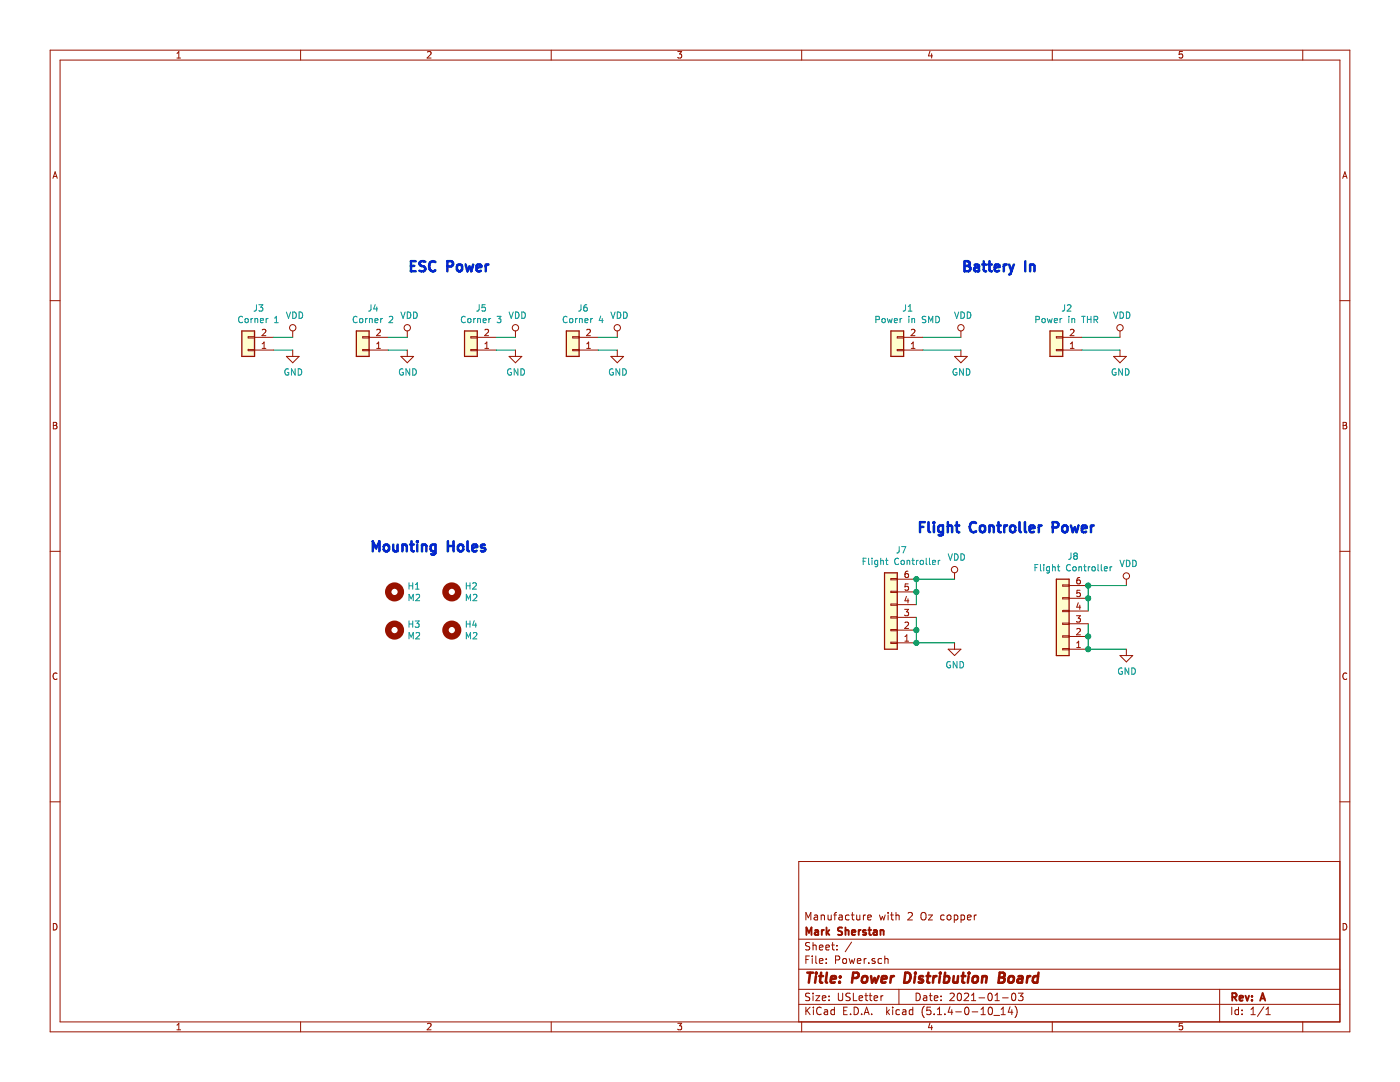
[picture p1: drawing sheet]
EESchema Schematic File Version 4
EELAYER 30 0
EELAYER END
$Descr USLetter 11000 8500
encoding utf-8
Sheet 1 1
Title "Power Distribution Board"
Date "2021-01-03"
Rev "A"
Comp "Mark Sherstan"
Comment1 "Manufacture with 2 Oz copper"
Comment2 ""
Comment3 ""
Comment4 ""
$EndDescr
$Comp
L Connector_Generic:Conn_01x02 J1
U 1 1
P 7050 2750
F 0 "J1" H 6968 2425 50  0000 C CNN
F 1 "Power in SMD" H 6968 2516 50  0000 C CNN
F 2 "Custom:SMD-Power" H 7050 2750 50  0001 C CNN
F 3 "~" H 7050 2750 50  0001 C CNN
	1    7050 2750
	-1   0    0    1   
$EndComp
$Comp
L Connector_Generic:Conn_01x06 J8
U 1 1
P 8350 4900
F 0 "J8" H 8268 4375 50  0000 C CNN
F 1 "Flight Controller" H 8268 4466 50  0000 C CNN
F 2 "Connector_JST:JST_GH_SM06B-GHS-TB_1x06-1MP_P1.25mm_Horizontal" H 8350 4900 50  0001 C CNN
F 3 "~" H 8350 4900 50  0001 C CNN
	1    8350 4900
	-1   0    0    1   
$EndComp
$Comp
L power:VDD #PWR014
U 1 1
P 8850 4600
F 0 "#PWR014" H 8850 4450 50  0001 C CNN
F 1 "VDD" H 8867 4773 50  0000 C CNN
F 2 "" H 8850 4600 50  0001 C CNN
F 3 "" H 8850 4600 50  0001 C CNN
	1    8850 4600
	1    0    0    -1  
$EndComp
Wire Wire Line
	8550 4800 8550 4700
Wire Wire Line
	8550 4700 8550 4600
Connection ~ 8550 4700
Wire Wire Line
	8550 4600 8850 4600
Connection ~ 8550 4600
Wire Wire Line
	8550 4900 8550 5000
Wire Wire Line
	8550 5000 8550 5100
Connection ~ 8550 5000
$Comp
L power:GND #PWR016
U 1 1
P 8850 5100
F 0 "#PWR016" H 8850 4850 50  0001 C CNN
F 1 "GND" H 8855 4927 50  0000 C CNN
F 2 "" H 8850 5100 50  0001 C CNN
F 3 "" H 8850 5100 50  0001 C CNN
	1    8850 5100
	1    0    0    -1  
$EndComp
Connection ~ 8550 5100
Wire Wire Line
	8550 5100 8850 5100
$Comp
L Mechanical:MountingHole H1
U 1 1
P 3100 4650
F 0 "H1" H 3200 4696 50  0000 L CNN
F 1 "M2" H 3200 4605 50  0000 L CNN
F 2 "MountingHole:MountingHole_2.2mm_M2_ISO14580_Pad" H 3100 4650 50  0001 C CNN
F 3 "~" H 3100 4650 50  0001 C CNN
	1    3100 4650
	1    0    0    -1  
$EndComp
$Comp
L Mechanical:MountingHole H2
U 1 1
P 3550 4650
F 0 "H2" H 3650 4696 50  0000 L CNN
F 1 "M2" H 3650 4605 50  0000 L CNN
F 2 "MountingHole:MountingHole_2.2mm_M2_ISO14580_Pad" H 3550 4650 50  0001 C CNN
F 3 "~" H 3550 4650 50  0001 C CNN
	1    3550 4650
	1    0    0    -1  
$EndComp
$Comp
L Mechanical:MountingHole H3
U 1 1
P 3100 4950
F 0 "H3" H 3200 4996 50  0000 L CNN
F 1 "M2" H 3200 4905 50  0000 L CNN
F 2 "MountingHole:MountingHole_2.2mm_M2_ISO14580_Pad" H 3100 4950 50  0001 C CNN
F 3 "~" H 3100 4950 50  0001 C CNN
	1    3100 4950
	1    0    0    -1  
$EndComp
$Comp
L Mechanical:MountingHole H4
U 1 1
P 3550 4950
F 0 "H4" H 3650 4996 50  0000 L CNN
F 1 "M2" H 3650 4905 50  0000 L CNN
F 2 "MountingHole:MountingHole_2.2mm_M2_ISO14580_Pad" H 3550 4950 50  0001 C CNN
F 3 "~" H 3550 4950 50  0001 C CNN
	1    3550 4950
	1    0    0    -1  
$EndComp
$Comp
L power:VDD #PWR01
U 1 1
P 7550 2650
F 0 "#PWR01" H 7550 2500 50  0001 C CNN
F 1 "VDD" H 7567 2823 50  0000 C CNN
F 2 "" H 7550 2650 50  0001 C CNN
F 3 "" H 7550 2650 50  0001 C CNN
	1    7550 2650
	1    0    0    -1  
$EndComp
$Comp
L power:GND #PWR07
U 1 1
P 7550 2750
F 0 "#PWR07" H 7550 2500 50  0001 C CNN
F 1 "GND" H 7555 2577 50  0000 C CNN
F 2 "" H 7550 2750 50  0001 C CNN
F 3 "" H 7550 2750 50  0001 C CNN
	1    7550 2750
	1    0    0    -1  
$EndComp
Wire Wire Line
	7250 2750 7550 2750
Wire Wire Line
	7550 2650 7250 2650
$Comp
L Connector_Generic:Conn_01x02 J4
U 1 1
P 2850 2750
F 0 "J4" H 2768 2425 50  0000 C CNN
F 1 "Corner 2" H 2768 2516 50  0000 C CNN
F 2 "Custom:Corner-Pad" H 2850 2750 50  0001 C CNN
F 3 "~" H 2850 2750 50  0001 C CNN
	1    2850 2750
	-1   0    0    1   
$EndComp
$Comp
L power:VDD #PWR04
U 1 1
P 3200 2650
F 0 "#PWR04" H 3200 2500 50  0001 C CNN
F 1 "VDD" H 3217 2823 50  0000 C CNN
F 2 "" H 3200 2650 50  0001 C CNN
F 3 "" H 3200 2650 50  0001 C CNN
	1    3200 2650
	1    0    0    -1  
$EndComp
$Comp
L power:GND #PWR010
U 1 1
P 3200 2750
F 0 "#PWR010" H 3200 2500 50  0001 C CNN
F 1 "GND" H 3205 2577 50  0000 C CNN
F 2 "" H 3200 2750 50  0001 C CNN
F 3 "" H 3200 2750 50  0001 C CNN
	1    3200 2750
	1    0    0    -1  
$EndComp
Wire Wire Line
	3050 2650 3200 2650
Wire Wire Line
	3200 2750 3050 2750
$Comp
L Connector_Generic:Conn_01x02 J3
U 1 1
P 1950 2750
F 0 "J3" H 1868 2425 50  0000 C CNN
F 1 "Corner 1" H 1868 2516 50  0000 C CNN
F 2 "Custom:Corner-Pad" H 1950 2750 50  0001 C CNN
F 3 "~" H 1950 2750 50  0001 C CNN
	1    1950 2750
	-1   0    0    1   
$EndComp
$Comp
L power:VDD #PWR03
U 1 1
P 2300 2650
F 0 "#PWR03" H 2300 2500 50  0001 C CNN
F 1 "VDD" H 2317 2823 50  0000 C CNN
F 2 "" H 2300 2650 50  0001 C CNN
F 3 "" H 2300 2650 50  0001 C CNN
	1    2300 2650
	1    0    0    -1  
$EndComp
$Comp
L power:GND #PWR09
U 1 1
P 2300 2750
F 0 "#PWR09" H 2300 2500 50  0001 C CNN
F 1 "GND" H 2305 2577 50  0000 C CNN
F 2 "" H 2300 2750 50  0001 C CNN
F 3 "" H 2300 2750 50  0001 C CNN
	1    2300 2750
	1    0    0    -1  
$EndComp
Wire Wire Line
	2150 2650 2300 2650
Wire Wire Line
	2300 2750 2150 2750
$Comp
L Connector_Generic:Conn_01x02 J5
U 1 1
P 3700 2750
F 0 "J5" H 3618 2425 50  0000 C CNN
F 1 "Corner 3" H 3618 2516 50  0000 C CNN
F 2 "Custom:Corner-Pad" H 3700 2750 50  0001 C CNN
F 3 "~" H 3700 2750 50  0001 C CNN
	1    3700 2750
	-1   0    0    1   
$EndComp
$Comp
L power:VDD #PWR05
U 1 1
P 4050 2650
F 0 "#PWR05" H 4050 2500 50  0001 C CNN
F 1 "VDD" H 4067 2823 50  0000 C CNN
F 2 "" H 4050 2650 50  0001 C CNN
F 3 "" H 4050 2650 50  0001 C CNN
	1    4050 2650
	1    0    0    -1  
$EndComp
$Comp
L power:GND #PWR011
U 1 1
P 4050 2750
F 0 "#PWR011" H 4050 2500 50  0001 C CNN
F 1 "GND" H 4055 2577 50  0000 C CNN
F 2 "" H 4050 2750 50  0001 C CNN
F 3 "" H 4050 2750 50  0001 C CNN
	1    4050 2750
	1    0    0    -1  
$EndComp
Wire Wire Line
	3900 2650 4050 2650
Wire Wire Line
	4050 2750 3900 2750
$Comp
L Connector_Generic:Conn_01x02 J6
U 1 1
P 4500 2750
F 0 "J6" H 4418 2425 50  0000 C CNN
F 1 "Corner 4" H 4418 2516 50  0000 C CNN
F 2 "Custom:Corner-Pad" H 4500 2750 50  0001 C CNN
F 3 "~" H 4500 2750 50  0001 C CNN
	1    4500 2750
	-1   0    0    1   
$EndComp
$Comp
L power:VDD #PWR06
U 1 1
P 4850 2650
F 0 "#PWR06" H 4850 2500 50  0001 C CNN
F 1 "VDD" H 4867 2823 50  0000 C CNN
F 2 "" H 4850 2650 50  0001 C CNN
F 3 "" H 4850 2650 50  0001 C CNN
	1    4850 2650
	1    0    0    -1  
$EndComp
$Comp
L power:GND #PWR012
U 1 1
P 4850 2750
F 0 "#PWR012" H 4850 2500 50  0001 C CNN
F 1 "GND" H 4855 2577 50  0000 C CNN
F 2 "" H 4850 2750 50  0001 C CNN
F 3 "" H 4850 2750 50  0001 C CNN
	1    4850 2750
	1    0    0    -1  
$EndComp
Wire Wire Line
	4700 2650 4850 2650
Wire Wire Line
	4850 2750 4700 2750
$Comp
L Connector_Generic:Conn_01x02 J2
U 1 1
P 8300 2750
F 0 "J2" H 8218 2425 50  0000 C CNN
F 1 "Power in THR" H 8218 2516 50  0000 C CNN
F 2 "Custom:THR-Power" H 8300 2750 50  0001 C CNN
F 3 "~" H 8300 2750 50  0001 C CNN
	1    8300 2750
	-1   0    0    1   
$EndComp
$Comp
L power:VDD #PWR02
U 1 1
P 8800 2650
F 0 "#PWR02" H 8800 2500 50  0001 C CNN
F 1 "VDD" H 8817 2823 50  0000 C CNN
F 2 "" H 8800 2650 50  0001 C CNN
F 3 "" H 8800 2650 50  0001 C CNN
	1    8800 2650
	1    0    0    -1  
$EndComp
$Comp
L power:GND #PWR08
U 1 1
P 8800 2750
F 0 "#PWR08" H 8800 2500 50  0001 C CNN
F 1 "GND" H 8805 2577 50  0000 C CNN
F 2 "" H 8800 2750 50  0001 C CNN
F 3 "" H 8800 2750 50  0001 C CNN
	1    8800 2750
	1    0    0    -1  
$EndComp
Wire Wire Line
	8500 2750 8800 2750
Wire Wire Line
	8800 2650 8500 2650
$Comp
L Connector_Generic:Conn_01x06 J7
U 1 1
P 7000 4850
F 0 "J7" H 6918 4325 50  0000 C CNN
F 1 "Flight Controller" H 6918 4416 50  0000 C CNN
F 2 "Connector_JST:JST_GH_BM06B-GHS-TBT_1x06-1MP_P1.25mm_Vertical" H 7000 4850 50  0001 C CNN
F 3 "~" H 7000 4850 50  0001 C CNN
	1    7000 4850
	-1   0    0    1   
$EndComp
$Comp
L power:VDD #PWR013
U 1 1
P 7500 4550
F 0 "#PWR013" H 7500 4400 50  0001 C CNN
F 1 "VDD" H 7517 4723 50  0000 C CNN
F 2 "" H 7500 4550 50  0001 C CNN
F 3 "" H 7500 4550 50  0001 C CNN
	1    7500 4550
	1    0    0    -1  
$EndComp
Wire Wire Line
	7200 4750 7200 4650
Wire Wire Line
	7200 4650 7200 4550
Connection ~ 7200 4650
Wire Wire Line
	7200 4550 7500 4550
Connection ~ 7200 4550
Wire Wire Line
	7200 4850 7200 4950
Wire Wire Line
	7200 4950 7200 5050
Connection ~ 7200 4950
$Comp
L power:GND #PWR015
U 1 1
P 7500 5050
F 0 "#PWR015" H 7500 4800 50  0001 C CNN
F 1 "GND" H 7505 4877 50  0000 C CNN
F 2 "" H 7500 5050 50  0001 C CNN
F 3 "" H 7500 5050 50  0001 C CNN
	1    7500 5050
	1    0    0    -1  
$EndComp
Connection ~ 7200 5050
Wire Wire Line
	7200 5050 7500 5050
Text Notes 3200 2150 0    79   ~ 16
ESC Power
Text Notes 7550 2150 0    79   ~ 16
Battery In
Text Notes 2900 4350 0    79   ~ 16
Mounting Holes
Text Notes 7200 4200 0    79   ~ 16
Flight Controller Power
$EndSCHEMATC
